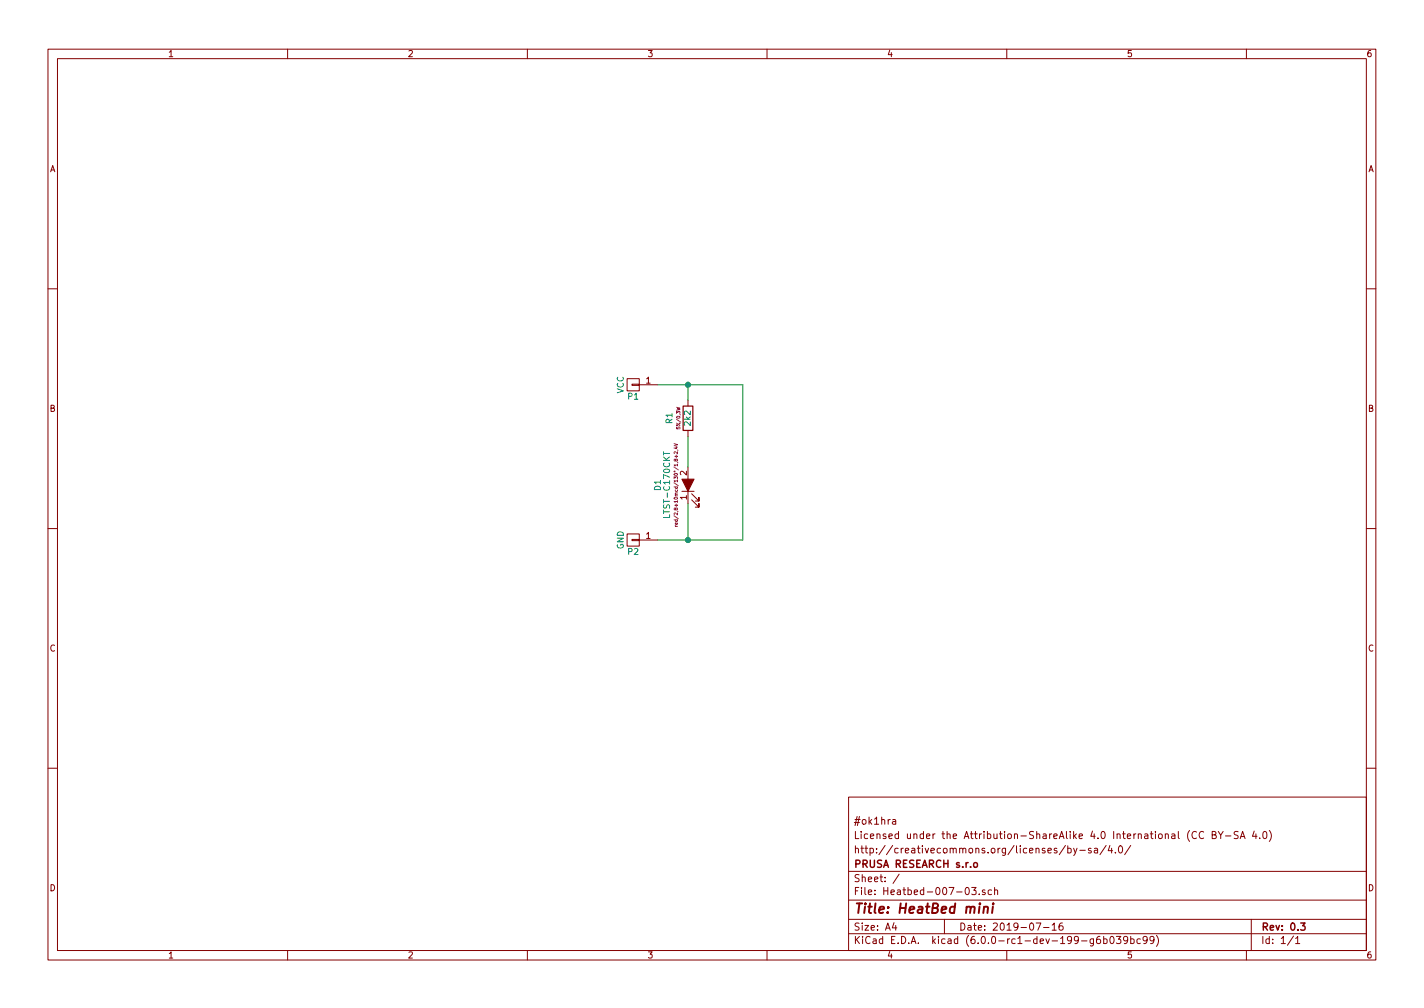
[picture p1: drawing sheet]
EESchema Schematic File Version 4
LIBS:Heatbed-007-03b-cache
EELAYER 30 0
EELAYER END
$Descr A4 11693 8268
encoding utf-8
Sheet 1 1
Title "HeatBed mini"
Date "2019-07-16"
Rev "0.3"
Comp "PRUSA RESEARCH s.r.o"
Comment1 "http://creativecommons.org/licenses/by-sa/4.0/"
Comment2 "Licensed under the Attribution-ShareAlike 4.0 International (CC BY-SA 4.0)"
Comment3 "#ok1hra"
Comment4 ""
$EndDescr
$Comp
L conn:CONN_01X01 P1
U 1 1
P 5200 3150
F 0 "P1" H 5200 3250 50  0000 C CNN
F 1 "VCC" V 5300 3150 50  0000 C CNN
F 2 "ok1hra:PCB-Large-pad" H 5200 3150 50  0001 C CNN
F 3 "" H 5200 3150 50  0000 C CNN
	1    5200 3150
	-1   0    0    1   
$EndComp
$Comp
L conn:CONN_01X01 P2
U 1 1
P 5200 4425
F 0 "P2" H 5200 4525 50  0000 C CNN
F 1 "GND" V 5300 4425 50  0000 C CNN
F 2 "ok1hra:PCB-Large-pad" H 5200 4425 50  0001 C CNN
F 3 "" H 5200 4425 50  0000 C CNN
	1    5200 4425
	-1   0    0    1   
$EndComp
$Comp
L device:R R1
U 1 1
P 5650 3425
F 0 "R1" V 5800 3425 50  0000 C CNN
F 1 "2k2" V 5650 3425 50  0000 C CNN
F 2 "Resistors_SMD:R_0805_HandSoldering" V 5580 3425 50  0001 C CNN
F 3 "" H 5650 3425 50  0001 C CNN
F 4 "5%/0,3W" V 5725 3425 28  0000 C CNN "req"
	1    5650 3425
	-1   0    0    -1  
$EndComp
$Comp
L device:LED_ALT D1
U 1 1
P 5650 3975
F 0 "D1" H 5650 4225 50  0000 C CNN
F 1 "LTST-C170CKT" H 5650 4150 50  0000 C CNN
F 2 "LEDs:LED_0805" H 5650 3975 50  0001 C CNN
F 3 "" H 5650 3975 50  0001 C CNN
F 4 "red/2,8÷10mcd/130°/1,8÷2,4V" H 5650 4075 28  0000 C CNN "Pole4"
	1    5650 3975
	0    -1   -1   0   
$EndComp
Wire Wire Line
	5400 3150 5650 3150
Wire Wire Line
	6100 3150 6100 4425
Wire Wire Line
	6100 4425 5650 4425
Wire Wire Line
	5650 4125 5650 4425
Connection ~ 5650 4425
Wire Wire Line
	5650 3275 5650 3150
Connection ~ 5650 3150
Wire Wire Line
	5650 4425 5400 4425
Wire Wire Line
	5650 3150 6100 3150
Wire Wire Line
	5650 3575 5650 3825
$EndSCHEMATC
